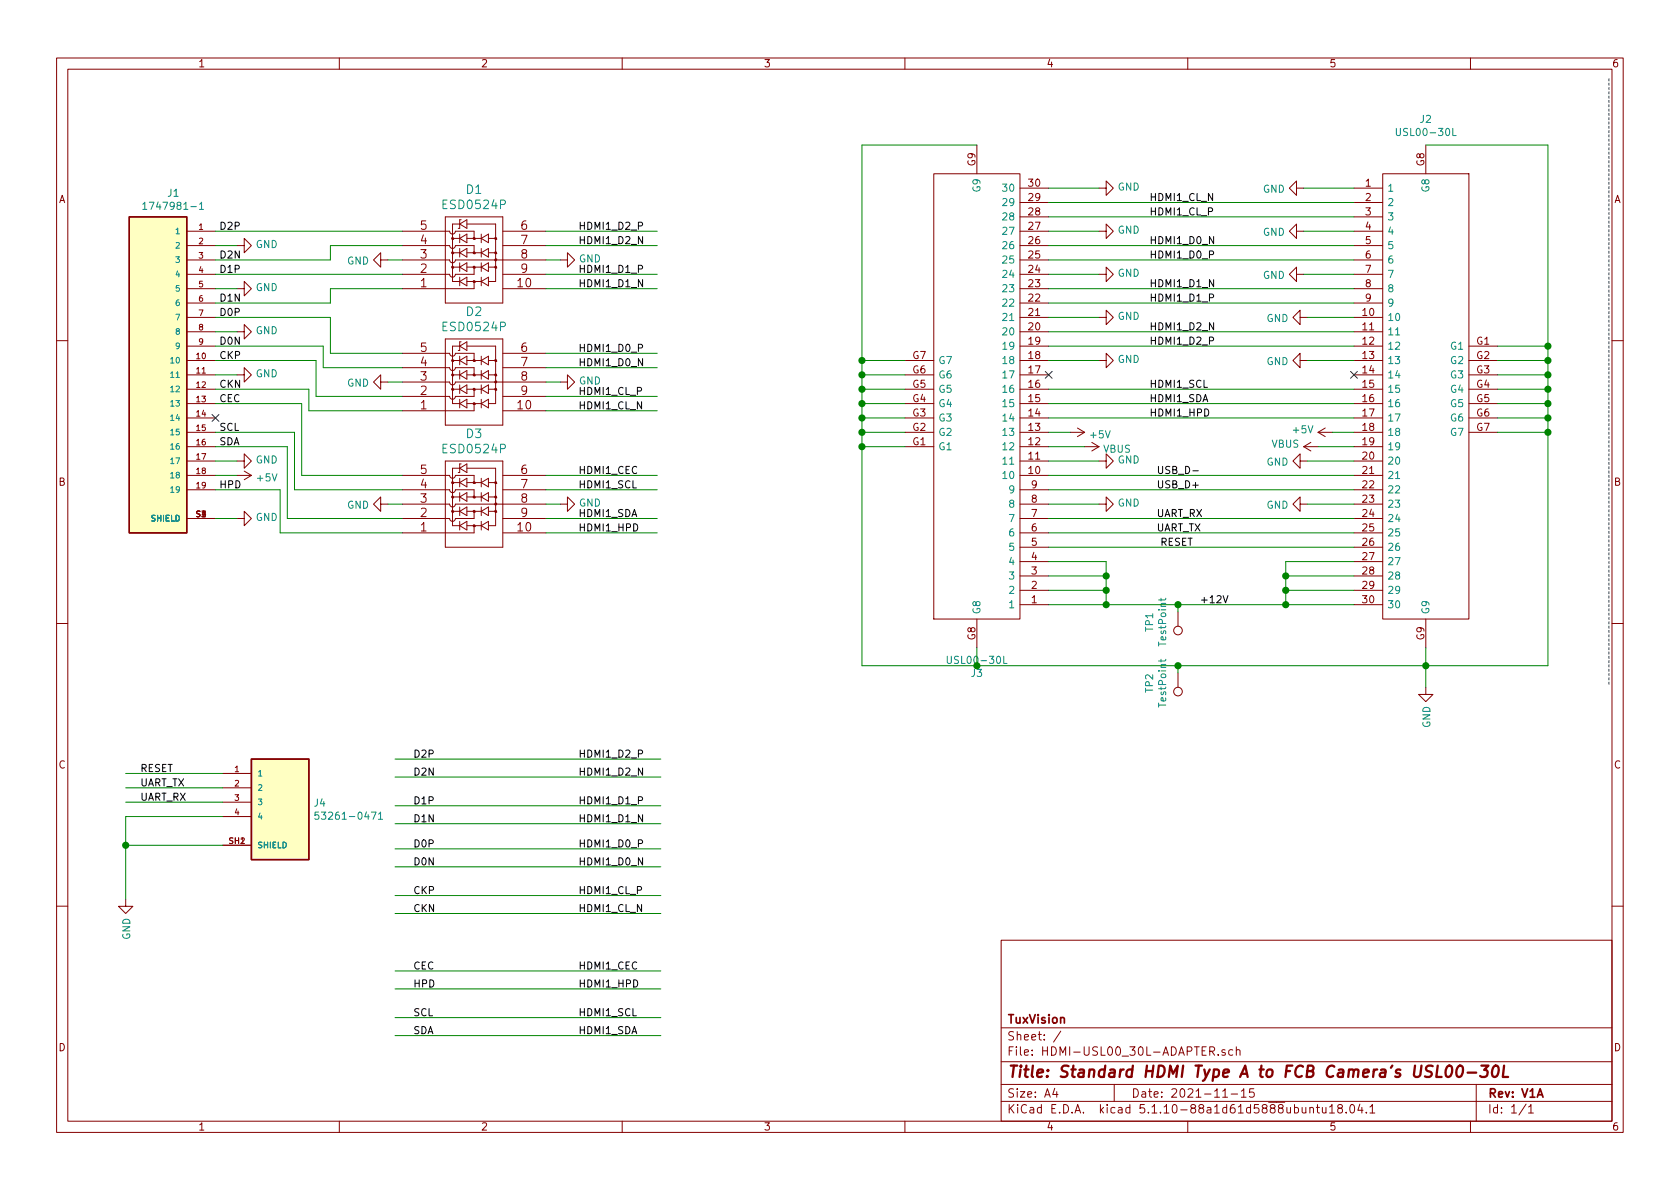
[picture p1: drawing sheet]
EESchema Schematic File Version 4
EELAYER 30 0
EELAYER END
$Descr A4 11693 8268
encoding utf-8
Sheet 1 1
Title "Standard HDMI Type A to FCB Camera's USL00-30L"
Date "2021-11-15"
Rev "V1A"
Comp "TuxVision"
Comment1 ""
Comment2 ""
Comment3 ""
Comment4 ""
$EndDescr
Wire Notes Line
	11200 4754 11200 527 
Wire Wire Line
	7300 1400 9425 1400
Wire Wire Line
	7300 1500 9425 1500
Wire Wire Line
	7300 1700 9425 1700
Wire Wire Line
	7300 1800 9425 1800
Wire Wire Line
	7300 2100 9425 2100
Wire Wire Line
	7300 2300 9425 2300
Wire Wire Line
	7300 2400 9425 2400
Text Label 8000 1400 0    50   ~ 0
HDMI1_CL_N
Text Label 8000 1500 0    50   ~ 0
HDMI1_CL_P
Text Label 8000 1700 0    50   ~ 0
HDMI1_D0_N
Text Label 8000 1800 0    50   ~ 0
HDMI1_D0_P
Text Label 8000 2000 0    50   ~ 0
HDMI1_D1_N
Text Label 8000 2100 0    50   ~ 0
HDMI1_D1_P
Text Label 8000 2300 0    50   ~ 0
HDMI1_D2_N
Text Label 8000 2400 0    50   ~ 0
HDMI1_D2_P
Wire Wire Line
	7300 2900 9425 2900
Text Label 8000 2900 0    50   ~ 0
HDMI1_HPD
$Comp
L power:GND #PWR0106
U 1 1
P 9075 1300
F 0 "#PWR0106" H 9075 1050 50  0001 C CNN
F 1 "GND" V 9080 1172 50  0000 R CNN
F 2 "" H 9075 1300 50  0001 C CNN
F 3 "" H 9075 1300 50  0001 C CNN
	1    9075 1300
	0    1    1    0   
$EndComp
$Comp
L power:GND #PWR0107
U 1 1
P 9075 1600
F 0 "#PWR0107" H 9075 1350 50  0001 C CNN
F 1 "GND" V 9080 1472 50  0000 R CNN
F 2 "" H 9075 1600 50  0001 C CNN
F 3 "" H 9075 1600 50  0001 C CNN
	1    9075 1600
	0    1    1    0   
$EndComp
$Comp
L power:GND #PWR0108
U 1 1
P 9075 1900
F 0 "#PWR0108" H 9075 1650 50  0001 C CNN
F 1 "GND" V 9080 1772 50  0000 R CNN
F 2 "" H 9075 1900 50  0001 C CNN
F 3 "" H 9075 1900 50  0001 C CNN
	1    9075 1900
	0    1    1    0   
$EndComp
$Comp
L power:GND #PWR0109
U 1 1
P 9100 2200
F 0 "#PWR0109" H 9100 1950 50  0001 C CNN
F 1 "GND" V 9105 2072 50  0000 R CNN
F 2 "" H 9100 2200 50  0001 C CNN
F 3 "" H 9100 2200 50  0001 C CNN
	1    9100 2200
	0    1    1    0   
$EndComp
$Comp
L power:GND #PWR0110
U 1 1
P 9100 2500
F 0 "#PWR0110" H 9100 2250 50  0001 C CNN
F 1 "GND" V 9105 2372 50  0000 R CNN
F 2 "" H 9100 2500 50  0001 C CNN
F 3 "" H 9100 2500 50  0001 C CNN
	1    9100 2500
	0    1    1    0   
$EndComp
Wire Wire Line
	9425 1600 9075 1600
Wire Wire Line
	9425 1900 9075 1900
Wire Wire Line
	9425 2200 9100 2200
Wire Wire Line
	9425 2500 9100 2500
Wire Wire Line
	9425 1300 9075 1300
$Comp
L power:GND #PWR0112
U 1 1
P 9925 4775
F 0 "#PWR0112" H 9925 4525 50  0001 C CNN
F 1 "GND" V 9930 4647 50  0000 R CNN
F 2 "" H 9925 4775 50  0001 C CNN
F 3 "" H 9925 4775 50  0001 C CNN
	1    9925 4775
	1    0    0    -1  
$EndComp
Wire Wire Line
	9925 4625 9925 4775
Wire Wire Line
	9425 2700 7300 2700
Wire Wire Line
	9425 2800 7300 2800
Text Label 8000 2700 0    50   ~ 0
HDMI1_SCL
Text Label 8000 2800 0    50   ~ 0
HDMI1_SDA
Wire Wire Line
	8950 4200 8950 4100
Wire Wire Line
	8950 3900 9425 3900
Wire Wire Line
	9425 4100 8950 4100
Connection ~ 8950 4100
Wire Wire Line
	8950 4100 8950 4000
Wire Wire Line
	9425 4000 8950 4000
Connection ~ 8950 4000
Wire Wire Line
	8950 4000 8950 3900
Wire Wire Line
	9425 3800 7300 3800
Wire Wire Line
	9425 3700 7300 3700
Wire Wire Line
	9425 3600 7300 3600
$Comp
L power:GND #PWR0113
U 1 1
P 9100 3200
F 0 "#PWR0113" H 9100 2950 50  0001 C CNN
F 1 "GND" V 9105 3072 50  0000 R CNN
F 2 "" H 9100 3200 50  0001 C CNN
F 3 "" H 9100 3200 50  0001 C CNN
	1    9100 3200
	0    1    1    0   
$EndComp
$Comp
L power:GND #PWR0114
U 1 1
P 9100 3500
F 0 "#PWR0114" H 9100 3250 50  0001 C CNN
F 1 "GND" V 9105 3372 50  0000 R CNN
F 2 "" H 9100 3500 50  0001 C CNN
F 3 "" H 9100 3500 50  0001 C CNN
	1    9100 3500
	0    1    1    0   
$EndComp
Wire Wire Line
	9425 3200 9100 3200
Wire Wire Line
	9100 3500 9425 3500
Wire Wire Line
	9425 3400 7300 3400
Wire Wire Line
	9425 3300 7300 3300
Text Label 8050 3400 0    50   ~ 0
USB_D+
Text Label 8050 3300 0    50   ~ 0
USB_D-
Text Label 8050 3700 0    50   ~ 0
UART_TX
Text Label 8050 3600 0    50   ~ 0
UART_RX
Text Label 8075 3800 0    50   ~ 0
RESET
$Comp
L ESD0524P:ESD0524P D1
U 1 1
P 2800 2000
F 0 "D1" H 3300 1313 60  0000 C CNN
F 1 "ESD0524P" H 3300 1419 60  0000 C CNN
F 2 "footprints:ESD0524P" H 3300 2140 60  0001 C CNN
F 3 "" H 2800 2000 60  0000 C CNN
	1    2800 2000
	1    0    0    1   
$EndComp
$Comp
L ESD0524P:ESD0524P D2
U 1 1
P 2800 2850
F 0 "D2" H 3300 2163 60  0000 C CNN
F 1 "ESD0524P" H 3300 2269 60  0000 C CNN
F 2 "footprints:ESD0524P" H 3300 2990 60  0001 C CNN
F 3 "" H 2800 2850 60  0000 C CNN
	1    2800 2850
	1    0    0    1   
$EndComp
$Comp
L ESD0524P:ESD0524P D3
U 1 1
P 2800 3700
F 0 "D3" H 3300 3013 60  0000 C CNN
F 1 "ESD0524P" H 3300 3119 60  0000 C CNN
F 2 "footprints:ESD0524P" H 3300 3840 60  0001 C CNN
F 3 "" H 2800 3700 60  0000 C CNN
	1    2800 3700
	1    0    0    1   
$EndComp
$Comp
L power:GND #PWR0117
U 1 1
P 2700 1800
F 0 "#PWR0117" H 2700 1550 50  0001 C CNN
F 1 "GND" V 2705 1672 50  0000 R CNN
F 2 "" H 2700 1800 50  0001 C CNN
F 3 "" H 2700 1800 50  0001 C CNN
	1    2700 1800
	0    1    1    0   
$EndComp
Wire Wire Line
	2800 1800 2700 1800
Wire Wire Line
	2200 2750 2800 2750
Wire Wire Line
	2150 2850 2800 2850
Wire Wire Line
	2100 3300 2800 3300
Wire Wire Line
	2050 3400 2800 3400
Wire Wire Line
	2000 3600 2800 3600
Wire Wire Line
	1950 3700 2800 3700
$Comp
L power:GND #PWR0118
U 1 1
P 2700 2650
F 0 "#PWR0118" H 2700 2400 50  0001 C CNN
F 1 "GND" V 2705 2522 50  0000 R CNN
F 2 "" H 2700 2650 50  0001 C CNN
F 3 "" H 2700 2650 50  0001 C CNN
	1    2700 2650
	0    1    1    0   
$EndComp
Wire Wire Line
	2800 2650 2700 2650
$Comp
L power:GND #PWR0119
U 1 1
P 2700 3500
F 0 "#PWR0119" H 2700 3250 50  0001 C CNN
F 1 "GND" V 2705 3372 50  0000 R CNN
F 2 "" H 2700 3500 50  0001 C CNN
F 3 "" H 2700 3500 50  0001 C CNN
	1    2700 3500
	0    1    1    0   
$EndComp
Wire Wire Line
	2800 3500 2700 3500
$Comp
L power:GND #PWR0120
U 1 1
P 3900 1800
F 0 "#PWR0120" H 3900 1550 50  0001 C CNN
F 1 "GND" V 3905 1672 50  0000 R CNN
F 2 "" H 3900 1800 50  0001 C CNN
F 3 "" H 3900 1800 50  0001 C CNN
	1    3900 1800
	0    -1   -1   0   
$EndComp
Wire Wire Line
	3800 1800 3900 1800
$Comp
L power:GND #PWR0121
U 1 1
P 3900 2650
F 0 "#PWR0121" H 3900 2400 50  0001 C CNN
F 1 "GND" V 3905 2522 50  0000 R CNN
F 2 "" H 3900 2650 50  0001 C CNN
F 3 "" H 3900 2650 50  0001 C CNN
	1    3900 2650
	0    -1   -1   0   
$EndComp
Wire Wire Line
	3800 2650 3900 2650
$Comp
L power:GND #PWR0122
U 1 1
P 3900 3500
F 0 "#PWR0122" H 3900 3250 50  0001 C CNN
F 1 "GND" V 3905 3372 50  0000 R CNN
F 2 "" H 3900 3500 50  0001 C CNN
F 3 "" H 3900 3500 50  0001 C CNN
	1    3900 3500
	0    -1   -1   0   
$EndComp
Wire Wire Line
	3800 3500 3900 3500
$Comp
L 1747981-1:1747981-1 J1
U 1 1
P 1100 2600
F 0 "J1" H 993 3867 50  0000 C CNN
F 1 "1747981-1" H 993 3776 50  0000 C CNN
F 2 "footprints:TE_1747981-1" H 1100 2600 50  0001 L BNN
F 3 "" H 1100 2600 50  0001 L BNN
F 4 "Compliant" H 1100 2600 50  0001 L BNN "EU_RoHS_Compliance"
F 5 "1747981-1" H 1100 2600 50  0001 L BNN "Comment"
F 6 "Connector" H 1100 2600 50  0001 L BNN "Product_Type"
F 7 "19" H 1100 2600 50  0001 L BNN "Number_of_Positions"
F 8 "1 mm[.039 in]" H 1100 2600 50  0001 L BNN "Centerline_Pitch"
	1    1100 2600
	-1   0    0    -1  
$EndComp
Wire Wire Line
	1950 3400 1950 3700
Wire Wire Line
	1500 3400 1950 3400
Wire Wire Line
	1500 3100 2000 3100
Wire Wire Line
	2000 3100 2000 3600
Wire Wire Line
	1500 3000 2050 3000
Wire Wire Line
	2050 3000 2050 3400
Wire Wire Line
	1500 2800 2100 2800
Wire Wire Line
	2100 2800 2100 3300
Wire Wire Line
	1500 1600 2800 1600
Wire Wire Line
	2800 1700 2300 1700
Wire Wire Line
	1500 1900 2800 1900
Wire Wire Line
	1500 2700 2150 2700
Wire Wire Line
	2150 2700 2150 2850
Wire Wire Line
	2200 2500 1500 2500
Wire Wire Line
	2250 2400 2250 2550
Wire Wire Line
	2250 2550 2800 2550
Wire Wire Line
	1500 2400 2250 2400
Wire Wire Line
	1500 2200 2300 2200
Wire Wire Line
	2200 2500 2200 2750
Wire Wire Line
	2300 2200 2300 2450
Wire Wire Line
	2300 2450 2800 2450
$Comp
L power:GND #PWR0123
U 1 1
P 1650 3200
F 0 "#PWR0123" H 1650 2950 50  0001 C CNN
F 1 "GND" V 1655 3072 50  0000 R CNN
F 2 "" H 1650 3200 50  0001 C CNN
F 3 "" H 1650 3200 50  0001 C CNN
	1    1650 3200
	0    -1   -1   0   
$EndComp
$Comp
L power:GND #PWR0124
U 1 1
P 1650 2600
F 0 "#PWR0124" H 1650 2350 50  0001 C CNN
F 1 "GND" V 1655 2472 50  0000 R CNN
F 2 "" H 1650 2600 50  0001 C CNN
F 3 "" H 1650 2600 50  0001 C CNN
	1    1650 2600
	0    -1   -1   0   
$EndComp
$Comp
L power:GND #PWR0125
U 1 1
P 1650 2300
F 0 "#PWR0125" H 1650 2050 50  0001 C CNN
F 1 "GND" V 1655 2172 50  0000 R CNN
F 2 "" H 1650 2300 50  0001 C CNN
F 3 "" H 1650 2300 50  0001 C CNN
	1    1650 2300
	0    -1   -1   0   
$EndComp
$Comp
L power:GND #PWR0126
U 1 1
P 1650 1700
F 0 "#PWR0126" H 1650 1450 50  0001 C CNN
F 1 "GND" V 1655 1572 50  0000 R CNN
F 2 "" H 1650 1700 50  0001 C CNN
F 3 "" H 1650 1700 50  0001 C CNN
	1    1650 1700
	0    -1   -1   0   
$EndComp
$Comp
L power:GND #PWR0127
U 1 1
P 1650 2000
F 0 "#PWR0127" H 1650 1750 50  0001 C CNN
F 1 "GND" V 1655 1872 50  0000 R CNN
F 2 "" H 1650 2000 50  0001 C CNN
F 3 "" H 1650 2000 50  0001 C CNN
	1    1650 2000
	0    -1   -1   0   
$EndComp
Wire Wire Line
	2300 2100 2300 2000
Wire Wire Line
	2300 2000 2800 2000
Wire Wire Line
	2300 1800 2300 1700
Wire Wire Line
	1500 1800 2300 1800
Wire Wire Line
	1500 2100 2300 2100
Wire Wire Line
	1650 1700 1500 1700
Wire Wire Line
	1650 2000 1500 2000
Wire Wire Line
	1650 2300 1500 2300
Wire Wire Line
	1500 2600 1650 2600
Wire Wire Line
	1650 3200 1500 3200
$Comp
L power:GND #PWR0128
U 1 1
P 1650 3600
F 0 "#PWR0128" H 1650 3350 50  0001 C CNN
F 1 "GND" V 1655 3472 50  0000 R CNN
F 2 "" H 1650 3600 50  0001 C CNN
F 3 "" H 1650 3600 50  0001 C CNN
	1    1650 3600
	0    -1   -1   0   
$EndComp
Wire Wire Line
	1500 3600 1650 3600
$Comp
L power:+5V #PWR0129
U 1 1
P 1650 3300
F 0 "#PWR0129" H 1650 3150 50  0001 C CNN
F 1 "+5V" V 1665 3428 50  0000 L CNN
F 2 "" H 1650 3300 50  0001 C CNN
F 3 "" H 1650 3300 50  0001 C CNN
	1    1650 3300
	0    1    1    0   
$EndComp
Wire Wire Line
	1500 3300 1650 3300
NoConn ~ 1500 2900
Text Label 4025 1600 0    50   ~ 0
HDMI1_D2_P
Text Label 4025 1700 0    50   ~ 0
HDMI1_D2_N
Text Label 4025 1900 0    50   ~ 0
HDMI1_D1_P
Text Label 4025 2000 0    50   ~ 0
HDMI1_D1_N
Text Label 4025 2450 0    50   ~ 0
HDMI1_D0_P
Text Label 4025 2550 0    50   ~ 0
HDMI1_D0_N
Text Label 4025 2750 0    50   ~ 0
HDMI1_CL_P
Text Label 4025 2850 0    50   ~ 0
HDMI1_CL_N
Text Label 4025 3300 0    50   ~ 0
HDMI1_CEC
Text Label 4025 3400 0    50   ~ 0
HDMI1_SCL
Text Label 4025 3600 0    50   ~ 0
HDMI1_SDA
Text Label 4025 3700 0    50   ~ 0
HDMI1_HPD
Wire Wire Line
	9425 3000 9275 3000
Wire Wire Line
	7300 2000 9425 2000
$Comp
L USL00-30L:USL00-30L J2
U 1 1
P 9925 1000
F 0 "J2" V 9744 1000 50  0000 C CNN
F 1 "USL00-30L" V 9835 1000 50  0000 C CNN
F 2 "footprints:USL0030L" H 13275 1300 50  0001 L CNN
F 3 "https://www.kel.jp/files/topics/399_ext_19_en_0.pdf" H 13275 1200 50  0001 L CNN
F 4 "0.4mm PITCH CONNECTOR FOR MICRO COAXIAL CABLE, 30 position" H 13275 1100 50  0001 L CNN "Description"
F 5 "5" H 13275 1000 50  0001 L CNN "Height"
F 6 "KEL CORPORATION" H 13275 900 50  0001 L CNN "Manufacturer_Name"
F 7 "USL00-30L" H 13275 800 50  0001 L CNN "Manufacturer_Part_Number"
F 8 "" H 13275 700 50  0001 L CNN "Mouser Part Number"
F 9 "" H 13275 600 50  0001 L CNN "Mouser Price/Stock"
F 10 "" H 13275 500 50  0001 L CNN "Arrow Part Number"
F 11 "" H 13275 400 50  0001 L CNN "Arrow Price/Stock"
	1    9925 1000
	0    1    1    0   
$EndComp
$Comp
L power:+5V #PWR0130
U 1 1
P 9275 3000
F 0 "#PWR0130" H 9275 2850 50  0001 C CNN
F 1 "+5V" V 9290 3128 50  0000 L CNN
F 2 "" H 9275 3000 50  0001 C CNN
F 3 "" H 9275 3000 50  0001 C CNN
	1    9275 3000
	0    -1   -1   0   
$EndComp
Wire Wire Line
	9925 1000 10775 1000
Wire Wire Line
	10775 1000 10775 2400
Wire Wire Line
	10775 4625 9925 4625
Wire Wire Line
	9925 4500 9925 4625
Connection ~ 9925 4625
Wire Wire Line
	10425 2400 10775 2400
Connection ~ 10775 2400
Wire Wire Line
	10425 2500 10775 2500
Wire Wire Line
	10775 2400 10775 2500
Connection ~ 10775 2500
Wire Wire Line
	10775 2500 10775 2600
Wire Wire Line
	10425 2600 10775 2600
Connection ~ 10775 2600
Wire Wire Line
	10775 2600 10775 2700
Wire Wire Line
	10425 2700 10775 2700
Connection ~ 10775 2700
Wire Wire Line
	10775 2700 10775 2800
Wire Wire Line
	10425 2800 10775 2800
Connection ~ 10775 2800
Wire Wire Line
	10775 2800 10775 2900
Wire Wire Line
	10425 2900 10775 2900
Connection ~ 10775 2900
Wire Wire Line
	10775 2900 10775 3000
Wire Wire Line
	10425 3000 10775 3000
Connection ~ 10775 3000
Wire Wire Line
	10775 3000 10775 4625
NoConn ~ 9425 2600
Text Label 1525 1600 0    50   ~ 0
D2P
Text Label 1525 1800 0    50   ~ 0
D2N
Text Label 1525 1900 0    50   ~ 0
D1P
Text Label 1525 2100 0    50   ~ 0
D1N
Text Label 1525 2200 0    50   ~ 0
D0P
Text Label 1525 2400 0    50   ~ 0
D0N
Text Label 1525 2500 0    50   ~ 0
CKP
Text Label 1525 2700 0    50   ~ 0
CKN
Text Label 1525 3000 0    50   ~ 0
SCL
Text Label 1525 3100 0    50   ~ 0
SDA
Text Label 1525 2800 0    50   ~ 0
CEC
Text Label 1525 3400 0    50   ~ 0
HPD
$Comp
L 53261-0471:53261-0471 J4
U 1 1
P 1950 5575
F 0 "J4" H 2180 5571 50  0000 L CNN
F 1 "53261-0471" H 2180 5480 50  0000 L CNN
F 2 "footprints:MOLEX_53261-0471" H 1950 5575 50  0001 L BNN
F 3 "" H 1950 5575 50  0001 L BNN
F 4 "Manufacturer recommendations" H 1950 5575 50  0001 L BNN "STANDARD"
F 5 "MOLEX INC" H 1950 5575 50  0001 L BNN "MANUFACTURER"
F 6 "C" H 1950 5575 50  0001 L BNN "PARTREV"
	1    1950 5575
	1    0    0    -1  
$EndComp
$Comp
L power:GND #PWR0101
U 1 1
P 875 6250
F 0 "#PWR0101" H 875 6000 50  0001 C CNN
F 1 "GND" V 880 6122 50  0000 R CNN
F 2 "" H 875 6250 50  0001 C CNN
F 3 "" H 875 6250 50  0001 C CNN
	1    875  6250
	1    0    0    -1  
$EndComp
Wire Wire Line
	1550 5875 875  5875
Wire Wire Line
	875  5875 875  6250
Wire Wire Line
	1550 5675 875  5675
Wire Wire Line
	875  5675 875  5875
Connection ~ 875  5875
Wire Wire Line
	1550 5575 875  5575
Wire Wire Line
	1550 5475 875  5475
Wire Wire Line
	1550 5375 875  5375
Text Label 975  5575 0    50   ~ 0
UART_RX
Text Label 975  5475 0    50   ~ 0
UART_TX
Text Label 975  5375 0    50   ~ 0
RESET
$Comp
L power:VBUS #PWR0104
U 1 1
P 9175 3100
F 0 "#PWR0104" H 9175 2950 50  0001 C CNN
F 1 "VBUS" V 9190 3227 50  0000 L CNN
F 2 "" H 9175 3100 50  0001 C CNN
F 3 "" H 9175 3100 50  0001 C CNN
	1    9175 3100
	0    -1   -1   0   
$EndComp
Wire Wire Line
	9425 3100 9175 3100
Wire Wire Line
	3800 1600 4575 1600
Wire Wire Line
	3800 1700 4575 1700
Wire Wire Line
	3800 1900 4575 1900
Wire Wire Line
	3800 2000 4575 2000
Wire Wire Line
	3800 2450 4575 2450
Wire Wire Line
	3800 2550 4575 2550
Wire Wire Line
	3800 2750 4575 2750
Wire Wire Line
	3800 2850 4575 2850
Wire Wire Line
	3800 3300 4575 3300
Wire Wire Line
	3800 3400 4575 3400
Wire Wire Line
	3800 3600 4575 3600
Wire Wire Line
	3800 3700 4575 3700
Wire Wire Line
	8950 4200 9425 4200
Connection ~ 8950 4200
Text Label 8350 4200 0    50   ~ 0
+12V
Wire Wire Line
	9925 4625 8200 4625
Wire Wire Line
	2750 5275 4600 5275
Text Label 2875 5275 0    50   ~ 0
D2P
Text Label 4025 5275 0    50   ~ 0
HDMI1_D2_P
Wire Wire Line
	2750 5400 4600 5400
Text Label 2875 5400 0    50   ~ 0
D2N
Text Label 4025 5400 0    50   ~ 0
HDMI1_D2_N
Wire Wire Line
	2750 5600 4600 5600
Text Label 2875 5600 0    50   ~ 0
D1P
Text Label 4025 5600 0    50   ~ 0
HDMI1_D1_P
Wire Wire Line
	2750 5725 4600 5725
Text Label 2875 5725 0    50   ~ 0
D1N
Text Label 4025 5725 0    50   ~ 0
HDMI1_D1_N
Wire Wire Line
	2750 5900 4600 5900
Text Label 2875 5900 0    50   ~ 0
D0P
Text Label 4025 5900 0    50   ~ 0
HDMI1_D0_P
Wire Wire Line
	2750 6025 4600 6025
Text Label 2875 6025 0    50   ~ 0
D0N
Text Label 4025 6025 0    50   ~ 0
HDMI1_D0_N
Wire Wire Line
	2750 6225 4600 6225
Text Label 2875 6225 0    50   ~ 0
CKP
Text Label 4025 6225 0    50   ~ 0
HDMI1_CL_P
Wire Wire Line
	2750 6350 4600 6350
Text Label 2875 6350 0    50   ~ 0
CKN
Text Label 4025 6350 0    50   ~ 0
HDMI1_CL_N
Wire Wire Line
	2750 6750 4600 6750
Text Label 2875 6750 0    50   ~ 0
CEC
Text Label 4025 6750 0    50   ~ 0
HDMI1_CEC
Wire Wire Line
	2750 6875 4600 6875
Text Label 4025 6875 0    50   ~ 0
HDMI1_HPD
Wire Wire Line
	2750 7075 4600 7075
Text Label 2875 7075 0    50   ~ 0
SCL
Text Label 4025 7075 0    50   ~ 0
HDMI1_SCL
Wire Wire Line
	2750 7200 4600 7200
Text Label 2875 7200 0    50   ~ 0
SDA
Text Label 4025 7200 0    50   ~ 0
HDMI1_SDA
Text Label 2875 6875 0    50   ~ 0
HPD
$Comp
L USL00-30L:USL00-30L J3
U 1 1
P 6800 4500
F 0 "J3" V 6619 4500 50  0000 C CNN
F 1 "USL00-30L" V 6710 4500 50  0000 C CNN
F 2 "footprints:USL0030L" H 10150 4800 50  0001 L CNN
F 3 "https://www.kel.jp/files/topics/399_ext_19_en_0.pdf" H 10150 4700 50  0001 L CNN
F 4 "0.4mm PITCH CONNECTOR FOR MICRO COAXIAL CABLE, 30 position" H 10150 4600 50  0001 L CNN "Description"
F 5 "5" H 10150 4500 50  0001 L CNN "Height"
F 6 "KEL CORPORATION" H 10150 4400 50  0001 L CNN "Manufacturer_Name"
F 7 "USL00-30L" H 10150 4300 50  0001 L CNN "Manufacturer_Part_Number"
F 8 "" H 10150 4200 50  0001 L CNN "Mouser Part Number"
F 9 "" H 10150 4100 50  0001 L CNN "Mouser Price/Stock"
F 10 "" H 10150 4000 50  0001 L CNN "Arrow Part Number"
F 11 "" H 10150 3900 50  0001 L CNN "Arrow Price/Stock"
	1    6800 4500
	0    -1   -1   0   
$EndComp
$Comp
L Connector:TestPoint TP1
U 1 1
P 8200 4250
F 0 "TP1" V 8395 4322 50  0000 C CNN
F 1 "TestPoint" V 8304 4322 50  0000 C CNN
F 2 "TestPoint:TestPoint_THTPad_D1.5mm_Drill0.7mm" H 8400 4250 50  0001 C CNN
F 3 "~" H 8400 4250 50  0001 C CNN
	1    8200 4250
	-1   0    0    1   
$EndComp
$Comp
L Connector:TestPoint TP2
U 1 1
P 8200 4675
F 0 "TP2" V 8395 4747 50  0000 C CNN
F 1 "TestPoint" V 8304 4747 50  0000 C CNN
F 2 "TestPoint:TestPoint_THTPad_D1.5mm_Drill0.7mm" H 8400 4675 50  0001 C CNN
F 3 "~" H 8400 4675 50  0001 C CNN
	1    8200 4675
	-1   0    0    1   
$EndComp
Wire Wire Line
	8200 4675 8200 4625
Connection ~ 8200 4625
Wire Wire Line
	8200 4250 8200 4200
Connection ~ 8200 4200
Wire Wire Line
	8200 4200 8950 4200
Wire Wire Line
	7300 3900 7700 3900
Wire Wire Line
	7700 3900 7700 4000
Connection ~ 7700 4200
Wire Wire Line
	7700 4200 8200 4200
Wire Wire Line
	7300 4000 7700 4000
Connection ~ 7700 4000
Wire Wire Line
	7700 4000 7700 4100
Wire Wire Line
	7300 4100 7700 4100
Connection ~ 7700 4100
Wire Wire Line
	7700 4100 7700 4200
Wire Wire Line
	7300 4200 7700 4200
Wire Wire Line
	6000 2500 6300 2500
Wire Wire Line
	6000 4625 6800 4625
Wire Wire Line
	6300 2600 6000 2600
Connection ~ 6000 2600
Wire Wire Line
	6000 2600 6000 2500
Wire Wire Line
	6300 2700 6000 2700
Connection ~ 6000 2700
Wire Wire Line
	6000 2700 6000 2600
Wire Wire Line
	6300 2800 6000 2800
Connection ~ 6000 2800
Wire Wire Line
	6000 2800 6000 2700
Wire Wire Line
	6300 2900 6000 2900
Connection ~ 6000 2900
Wire Wire Line
	6000 2900 6000 2800
Wire Wire Line
	6000 4625 6000 3100
Wire Wire Line
	6300 3000 6000 3000
Connection ~ 6000 3000
Wire Wire Line
	6000 3000 6000 2900
Wire Wire Line
	6300 3100 6000 3100
Connection ~ 6000 3100
Wire Wire Line
	6000 3100 6000 3000
Wire Wire Line
	6800 4500 6800 4625
Connection ~ 6800 4625
Wire Wire Line
	6800 4625 8200 4625
Wire Wire Line
	6800 1000 6000 1000
Wire Wire Line
	6000 1000 6000 2500
Connection ~ 6000 2500
$Comp
L power:GND #PWR0102
U 1 1
P 7650 1300
F 0 "#PWR0102" H 7650 1050 50  0001 C CNN
F 1 "GND" V 7655 1172 50  0000 R CNN
F 2 "" H 7650 1300 50  0001 C CNN
F 3 "" H 7650 1300 50  0001 C CNN
	1    7650 1300
	0    -1   -1   0   
$EndComp
Wire Wire Line
	7300 1300 7650 1300
$Comp
L power:GND #PWR0103
U 1 1
P 7650 1600
F 0 "#PWR0103" H 7650 1350 50  0001 C CNN
F 1 "GND" V 7655 1472 50  0000 R CNN
F 2 "" H 7650 1600 50  0001 C CNN
F 3 "" H 7650 1600 50  0001 C CNN
	1    7650 1600
	0    -1   -1   0   
$EndComp
Wire Wire Line
	7300 1600 7650 1600
$Comp
L power:GND #PWR0105
U 1 1
P 7650 1900
F 0 "#PWR0105" H 7650 1650 50  0001 C CNN
F 1 "GND" V 7655 1772 50  0000 R CNN
F 2 "" H 7650 1900 50  0001 C CNN
F 3 "" H 7650 1900 50  0001 C CNN
	1    7650 1900
	0    -1   -1   0   
$EndComp
Wire Wire Line
	7300 1900 7650 1900
$Comp
L power:GND #PWR0111
U 1 1
P 7650 2200
F 0 "#PWR0111" H 7650 1950 50  0001 C CNN
F 1 "GND" V 7655 2072 50  0000 R CNN
F 2 "" H 7650 2200 50  0001 C CNN
F 3 "" H 7650 2200 50  0001 C CNN
	1    7650 2200
	0    -1   -1   0   
$EndComp
Wire Wire Line
	7300 2200 7650 2200
$Comp
L power:GND #PWR0115
U 1 1
P 7650 2500
F 0 "#PWR0115" H 7650 2250 50  0001 C CNN
F 1 "GND" V 7655 2372 50  0000 R CNN
F 2 "" H 7650 2500 50  0001 C CNN
F 3 "" H 7650 2500 50  0001 C CNN
	1    7650 2500
	0    -1   -1   0   
$EndComp
Wire Wire Line
	7300 2500 7650 2500
$Comp
L power:GND #PWR0116
U 1 1
P 7650 3200
F 0 "#PWR0116" H 7650 2950 50  0001 C CNN
F 1 "GND" V 7655 3072 50  0000 R CNN
F 2 "" H 7650 3200 50  0001 C CNN
F 3 "" H 7650 3200 50  0001 C CNN
	1    7650 3200
	0    -1   -1   0   
$EndComp
Wire Wire Line
	7300 3200 7650 3200
$Comp
L power:GND #PWR0131
U 1 1
P 7650 3500
F 0 "#PWR0131" H 7650 3250 50  0001 C CNN
F 1 "GND" V 7655 3372 50  0000 R CNN
F 2 "" H 7650 3500 50  0001 C CNN
F 3 "" H 7650 3500 50  0001 C CNN
	1    7650 3500
	0    -1   -1   0   
$EndComp
Wire Wire Line
	7300 3500 7650 3500
$Comp
L power:+5V #PWR0132
U 1 1
P 7450 3000
F 0 "#PWR0132" H 7450 2850 50  0001 C CNN
F 1 "+5V" V 7465 3128 50  0000 L CNN
F 2 "" H 7450 3000 50  0001 C CNN
F 3 "" H 7450 3000 50  0001 C CNN
	1    7450 3000
	0    1    1    0   
$EndComp
$Comp
L power:VBUS #PWR0133
U 1 1
P 7550 3100
F 0 "#PWR0133" H 7550 2950 50  0001 C CNN
F 1 "VBUS" V 7565 3227 50  0000 L CNN
F 2 "" H 7550 3100 50  0001 C CNN
F 3 "" H 7550 3100 50  0001 C CNN
	1    7550 3100
	0    1    1    0   
$EndComp
Wire Wire Line
	7300 3100 7550 3100
Wire Wire Line
	7300 3000 7450 3000
NoConn ~ 7300 2600
$EndSCHEMATC
